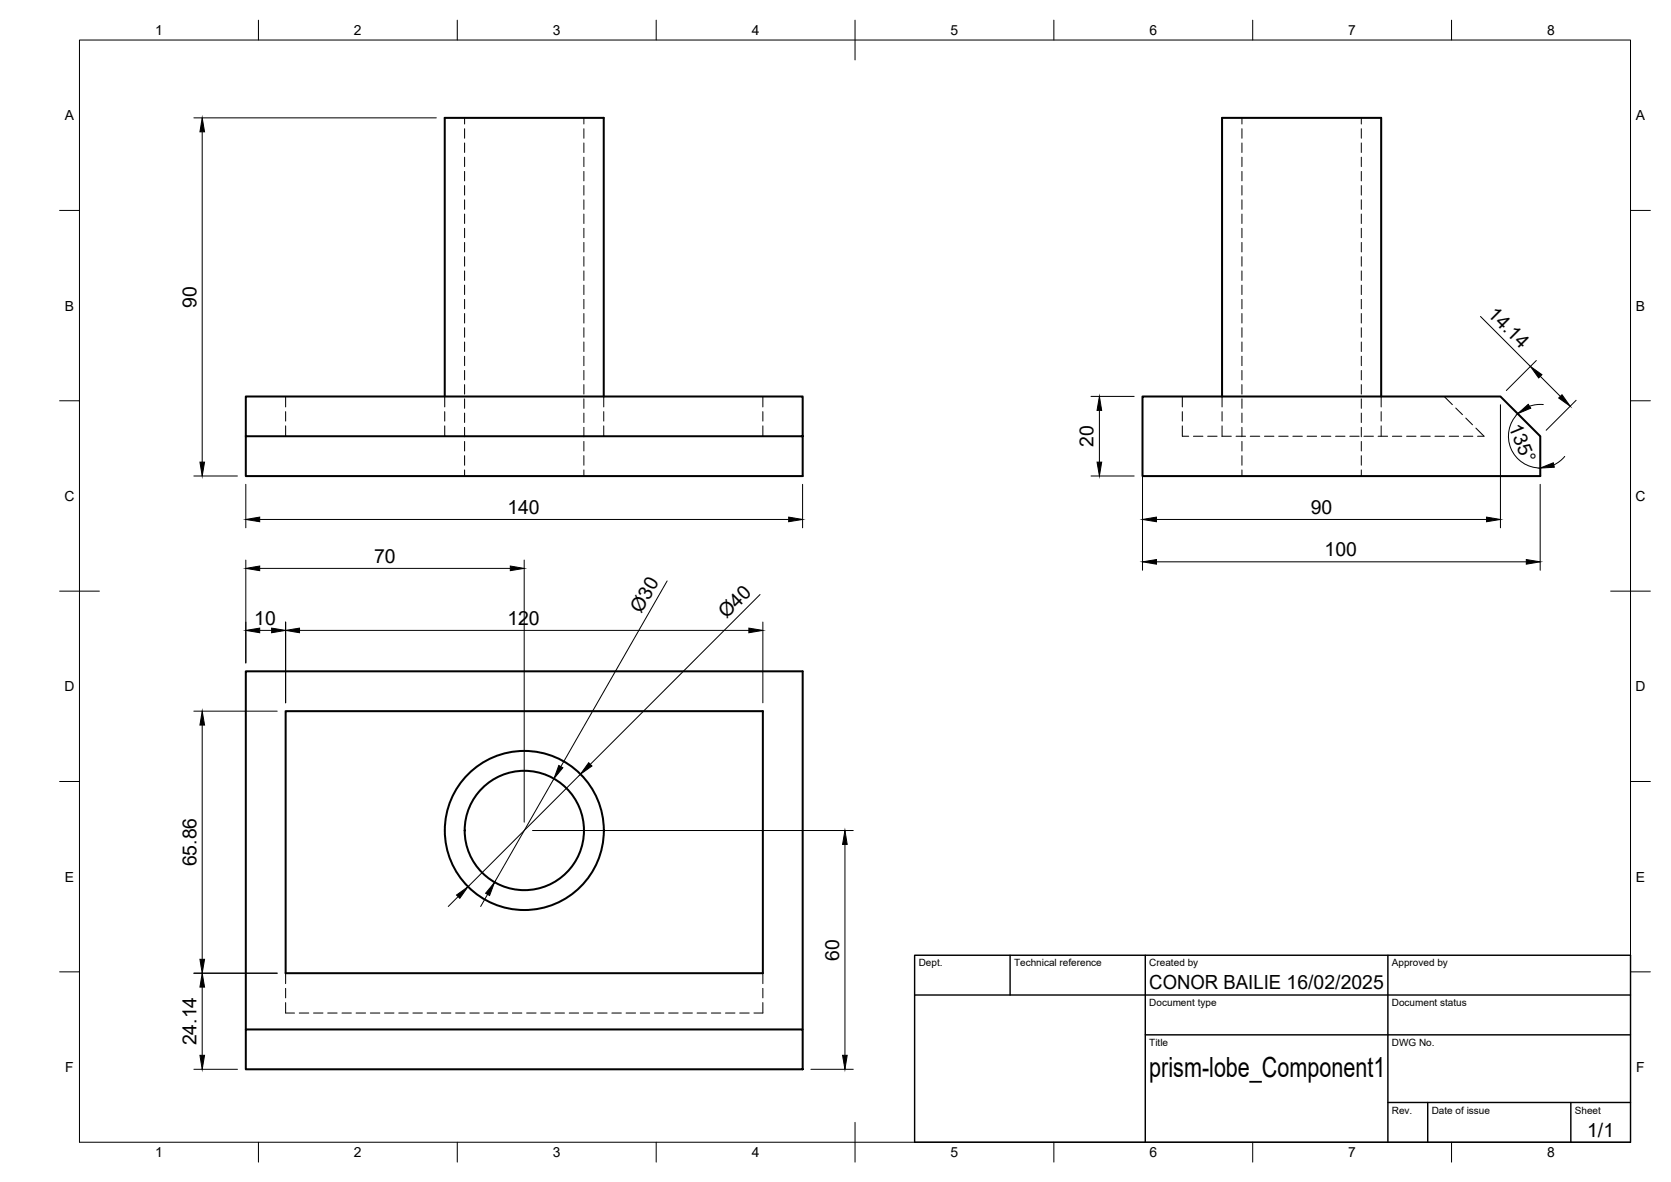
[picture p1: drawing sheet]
<svg xmlns="http://www.w3.org/2000/svg" width="420mm" height="297mm" viewBox="0 0 420 297" stroke-linecap="round" stroke-linejoin="round" font-family="sans-serif">
<!-- layer: Visible -->
<g fill="none" stroke="#000" stroke-width=".51">
<path d="M111.8 99.6v-70h40v70M287.3 99.6h90l10 10v10h-100zM307.3 99.6v-70h40v70M61.8 109.6v10h140v-10h-140v-10h140v10M71.8 178.7h120v65.9h-120zM61.8 258.7h140v10h-140zM61.8 258.7v-90h140v90"/>
<circle cx="131.8" cy="208.7" r="20"/>
<circle cx="131.8" cy="208.7" r="15"/>
</g>
<!-- layer: Hidden -->
<g fill="none" stroke="#000" stroke-width=".25">
<path d="M116.8 29.6v1.6M116.8 32.3v2.4M116.8 35.9v2.4M116.8 39.5v2.4M146.8 29.6v1.6M146.8 32.3v2.4M146.8 35.9v2.4M146.8 39.5v2.4M312.3 29.6v1.6M312.3 32.3v2.4M312.3 35.9v2.4M312.3 39.5v2.4"/>
<path d="M342.3 29.6v1.6M342.3 32.3v2.4M342.3 35.9v2.4M342.3 39.5v2.4M116.8 43.1v2.4M116.8 46.6v2.4M116.8 50.2v2.4M116.8 53.8v2.4M116.8 57.4v2.3M146.8 43.1v2.4M146.8 46.6v2.4M146.8 50.2v2.4"/>
<path d="M146.8 53.8v2.4M146.8 57.4v2.3M312.3 43.1v2.4M312.3 46.6v2.4M312.3 50.2v2.4M312.3 53.8v2.4M312.3 57.4v2.3M342.3 43.1v2.4M342.3 46.6v2.4M342.3 50.2v2.4M342.3 53.8v2.4M342.3 57.4v2.3"/>
<path d="M116.8 60.9v2.4M116.8 64.5v2.4M116.8 68.1v2.4M116.8 71.7v2.3M116.8 75.2v2.4M116.8 78.8v2.4M146.8 60.9v2.4M146.8 64.5v2.4M146.8 68.1v2.4M146.8 71.7v2.3M146.8 75.2v2.4M146.8 78.8v2.4"/>
<path d="M312.3 60.9v2.4M312.3 64.5v2.4M312.3 68.1v2.4M312.3 71.7v2.3M312.3 75.2v2.4M312.3 78.8v2.4M342.3 60.9v2.4M342.3 64.5v2.4M342.3 68.1v2.4M342.3 71.7v2.3M342.3 75.2v2.4M342.3 78.8v2.4"/>
<path d="M71.8 99.6v2.7M111.8 99.6v2.7M116.8 82.4v2.4M116.8 85.9v2.4M116.8 89.5v2.4M116.8 93.1v2.4M116.8 96.7v2.3M146.8 82.4v2.4M146.8 85.9v2.4M146.8 89.5v2.4M146.8 93.1v2.4M146.8 96.7v2.3"/>
<path d="M151.8 99.6v2.7M191.8 99.6v2.7M297.3 99.6v2.7M307.3 99.6v2.7M312.3 82.4v2.4M312.3 85.9v2.4M312.3 89.5v2.4M312.3 93.1v2.4M312.3 96.7v2.3M342.3 82.4v2.4M342.3 85.9v2.4M342.3 89.5v2.4"/>
<path d="M342.3 93.1v2.4M342.3 96.7v2.3M347.3 99.6v2.7M363.1 99.6l2.1 2.1M71.8 103.4v2.4M71.8 107v2.6M111.8 103.4v2.4M111.8 107v2.6M116.8 100.2v2.4M116.8 103.8v2.4M116.8 107.4v2.4M116.8 110.9v2.4"/>
<path d="M116.8 114.5v2.4M116.8 118.1v1.5M146.8 100.2v2.4M146.8 103.8v2.4M146.8 107.4v2.4M146.8 110.9v2.4M146.8 114.5v2.4M146.8 118.1v1.5M151.8 103.4v2.4M151.8 107v2.6M191.8 103.4v2.4M191.8 107v2.6"/>
<path d="M297.3 107v2.6h1.6M297.3 103.4v2.4M300.1 109.6h2.4M303.7 109.6h2.3M307.3 107l-.1 2.6h2.4M307.3 103.4v2.4M310.8 109.6h2.4M312.3 100.2v2.4M312.3 103.8v2.4M312.3 107.4v2.4M312.3 110.9v2.4M312.3 114.5v2.4"/>
<path d="M312.3 118.1v1.5M314.4 109.6h2.4M317.9 109.6h2.4M321.5 109.6h2.4M325.1 109.6h2.4M328.7 109.6h2.3M332.2 109.6h2.4M335.8 109.6h2.4M339.4 109.6h2.4M342.3 100.2v2.4M342.3 103.8v2.4M342.3 107.4v2.4"/>
<path d="M342.3 110.9v2.4M342.3 114.5v2.4M342.3 118.1v1.5M342.9 109.6h2.4M346.5 109.6h2.4M347.3 103.4v2.4M347.3 107v2.6M350.1 109.6h2.4M353.7 109.6h2.3M357.2 109.6h2.4M360.8 109.6h2.4M364.4 109.6h2.4"/>
<path d="M366 102.5l1.7 1.7M368 109.6h2.3M368.6 105.1l1.6 1.7M371.1 107.6l2 2h-1.6M71.8 244.6v2.6M71.8 248.4v2.4M71.8 252v2.6h2.3M75.2 254.6h2.4M78.8 254.6h2.4M82.4 254.6h2.4M86 254.6h2.3M89.5 254.6h2.4"/>
<path d="M93.1 254.6h2.4M96.7 254.6h2.4M100.3 254.6h2.3M103.8 254.6h2.4M107.4 254.6h2.4M111 254.6h2.4M114.6 254.6h2.3M118.1 254.6h2.4M121.7 254.6h2.4M125.3 254.6h2.4M128.8 254.6h2.4M132.4 254.6h2.4"/>
<path d="M136 254.6h2.4M139.6 254.6h2.3M143.1 254.6h2.4M146.7 254.6h2.4M150.3 254.6h2.4M153.8 254.6h2.4M157.4 254.6h2.4M161 254.6h2.4M164.6 254.6h2.3M168.1 254.6h2.4M171.7 254.6h2.4M175.3 254.6h2.4"/>
<path d="M178.9 254.6h2.3M182.4 254.6h2.4M186 254.6h2.4M191.8 244.6v2.6M191.8 248.4v2.4M191.8 252v2.6h-2.2"/>
</g>
<!-- layer: BORDER -->
<g fill="none" stroke="#000" stroke-width=".25">
<path d="M20 10.1h390v276.9h-390zM65 5.1v5M115 5.1v5M165 5.1v5M215 5.1v10M265 5.1v5M315 5.1v5M365 5.1v5M15 52.9h5M410 52.9h5M15 100.7h5M410 100.7h5"/>
<path d="M15 148.6h10M405 148.6h10M15 196.4h5M410 196.4h5M15 244.2h5M410 244.2h5M65 287v5M115 287v5M165 287v5M215 282.1v9.9M265 287v5M315 287v5"/>
<path d="M365 287v5"/>
</g>
<!-- layer: TITLEBLOCK -->
<path d="M230 240.1h180v46.9h-180zM230 250h180M254 240.1v9.9M288 240.1v46.9M349 240.1v46.9M288 260.1h122M349 277.1h61M359 277.1v9.9M395 277.1v9.9" fill="none" stroke="#000" stroke-width=".36"/>
<!-- layer: FD_Dimensions -->
<g fill="none" stroke="#000" stroke-width=".25">
<path d="M48.7 29.6h61M50.8 33.1v83M372.3 79.5l12.5 12.6M274.3 99.6h10.9M386.3 90.6l-7.5 7.5M387.3 94.6l5 5M48.7 119.6h11M274.3 119.6h10.9M276.4 103.1v13M287.3 101.7v41.6M377.3 101.7v30.9M381.6 104a8 8 0 0 0-1.7 8.7 8 8 0 0 0 7.4 4.9"/>
<path d="M388 101.7h-1.7l-1.7 .4M393.4 114.7l-1.2 1.2-1.5 .9M396.3 100.6l-7.5 7.5M61.8 121.7v10.9M65.3 130.5h133M201.8 121.7v10.9M290.8 130.5h83M387.3 121.7v21.6M61.8 140.7v25.9M65.3 142.8h63M65.3 158.4h3M71.8 156.3v20.3"/>
<path d="M75.3 158.4h113M131.8 140.7v65.9M167.7 146l-26.7 46.7M191.1 149.4l-42.7 42.7M191.8 156.3v20.3M290.8 141.2h93M48.7 178.7h21M50.8 182.2v58.9M139.3 195.7l-14.9 26M145.9 194.6l-28.2 28.2M133.9 208.7h80.6M212.4 212.2v53"/>
<path d="M115.2 225.3l-2.5 2.5M122.6 224.8l-1.7 3M48.7 244.6h21M50.8 248.1v17.1M48.7 268.7h11M203.9 268.7h10.6"/>
</g>
<g fill="#000" stroke="#000" stroke-width=".25">
<path d="M50.8 29.6l.6 3.5h-1.1zM384.8 92.1l2.9 2.1-.8 .8zM391.9 100l.8-.8 2.1 2.9zM50.3 116.1h1.1l-.6 3.5zM275.8 116.1h1.2l-.6 3.5zM276.4 99.6l.6 3.5h-1.2zM381.6 104l2.7-2.4 .6 1zM387.3 117.6l3.3-1.3 .2 1.1zM61.8 130.5l3.5-.6v1.2zM198.3 129.9l3.5 .6-3.5 .6zM287.3 130.5l3.5-.6v1.2zM373.8 129.9l3.5 .6-3.5 .6z"/>
<path d="M61.8 142.8l3.5-.6v1.2zM61.8 158.4l3.5-.6v1.2zM68.3 157.8l3.5 .6-3.5 .6zM71.8 158.4l3.5-.6v1.2zM128.3 142.2l3.5 .6-3.5 .6zM188.3 157.8l3.5 .6-3.5 .6zM287.3 141.2l3.5-.6v1.2zM383.8 140.6l3.5 .6-3.5 .6zM50.8 178.7l.6 3.5h-1.1zM140.5 192.4l1 .5-2.2 2.8zM148 191.7l.8 .8-2.9 2.1zM212.4 208.7l.6 3.5h-1.1z"/>
<path d="M114.8 224.9l2.9-2.1-2.1 2.9zM124.4 221.7l-1.3 3.4-1-.6zM50.8 244.6l.6 3.5h-1.1zM50.3 241.1h1.1l-.6 3.5zM50.3 265.2h1.1l-.6 3.5zM211.9 265.2h1.1l-.6 3.5z"/>
</g>
<text font-size="7" x="289" y="270.6">prism-lobe_Component1</text>
<g font-size="4.9">
<text x="49.4" y="77.3" transform="rotate(-90 49.4 77.3)">90</text>
<text x="373.8" y="79.1" transform="rotate(45 373.8 79.1)">14.14</text>
<text x="379.3" y="107.4" transform="rotate(67 379.3 107.4)">135°</text>
<text x="275" y="112.3" transform="rotate(-90 275 112.3)">20</text>
<text x="127.6" y="129.1">140</text>
<text x="329.6" y="129.1">90</text>
<text x="94.1" y="141.4">70</text>
<text x="333.1" y="139.7">100</text>
<text x="161.2" y="154.3" transform="rotate(-60 161.2 154.3)">Ø30</text>
<text x="182.7" y="155.7" transform="rotate(-45 182.7 155.7)">Ø40</text>
<text x="63.9" y="157">10</text>
<text x="127.6" y="157">120</text>
<text x="49.4" y="217.7" transform="rotate(-90 49.4 217.7)">65.86</text>
<text x="211" y="241.4" transform="rotate(-90 211 241.4)">60</text>
<text x="289" y="248.5">CONOR BAILIE 16/02/2025</text>
<text x="49.4" y="262.7" transform="rotate(-90 49.4 262.7)">24.14</text>
<text x="399.1" y="285.7">1/1</text>
</g>
<g font-size="3.5">
<text x="39" y="8.8">1</text>
<text x="89" y="8.8">2</text>
<text x="139" y="8.8">3</text>
<text x="189" y="8.8">4</text>
<text x="239" y="8.8">5</text>
<text x="289" y="8.8">6</text>
<text x="339" y="8.8">7</text>
<text x="389" y="8.8">8</text>
<text x="16.3" y="30.2">A</text>
<text x="411.3" y="30.2">A</text>
<text x="16.3" y="78">B</text>
<text x="411.3" y="78">B</text>
<text x="16.2" y="125.9">C</text>
<text x="411.2" y="125.9">C</text>
<text x="16.2" y="173.7">D</text>
<text x="411.2" y="173.7">D</text>
<text x="16.3" y="221.6">E</text>
<text x="411.3" y="221.6">E</text>
<text x="16.4" y="269.4">F</text>
<text x="411.4" y="269.4">F</text>
<text x="39" y="290.8">1</text>
<text x="89" y="290.8">2</text>
<text x="139" y="290.8">3</text>
<text x="189" y="290.8">4</text>
<text x="239" y="290.8">5</text>
<text x="289" y="290.8">6</text>
<text x="339" y="290.8">7</text>
<text x="389" y="290.8">8</text>
</g>
<g font-size="2.5">
<text x="231" y="242.9">Dept.</text>
<text x="255" y="242.9">Technical reference</text>
<text x="289" y="242.9">Created by</text>
<text x="350" y="242.9">Approved by</text>
<text x="289" y="252.8">Document type</text>
<text x="350" y="252.8">Document status</text>
<text x="289" y="262.9">Title</text>
<text x="350" y="262.9">DWG No.</text>
<text x="350" y="279.9">Rev.</text>
<text x="360" y="279.9">Date of issue</text>
<text x="396" y="279.9">Sheet</text>
</g>
</svg>
